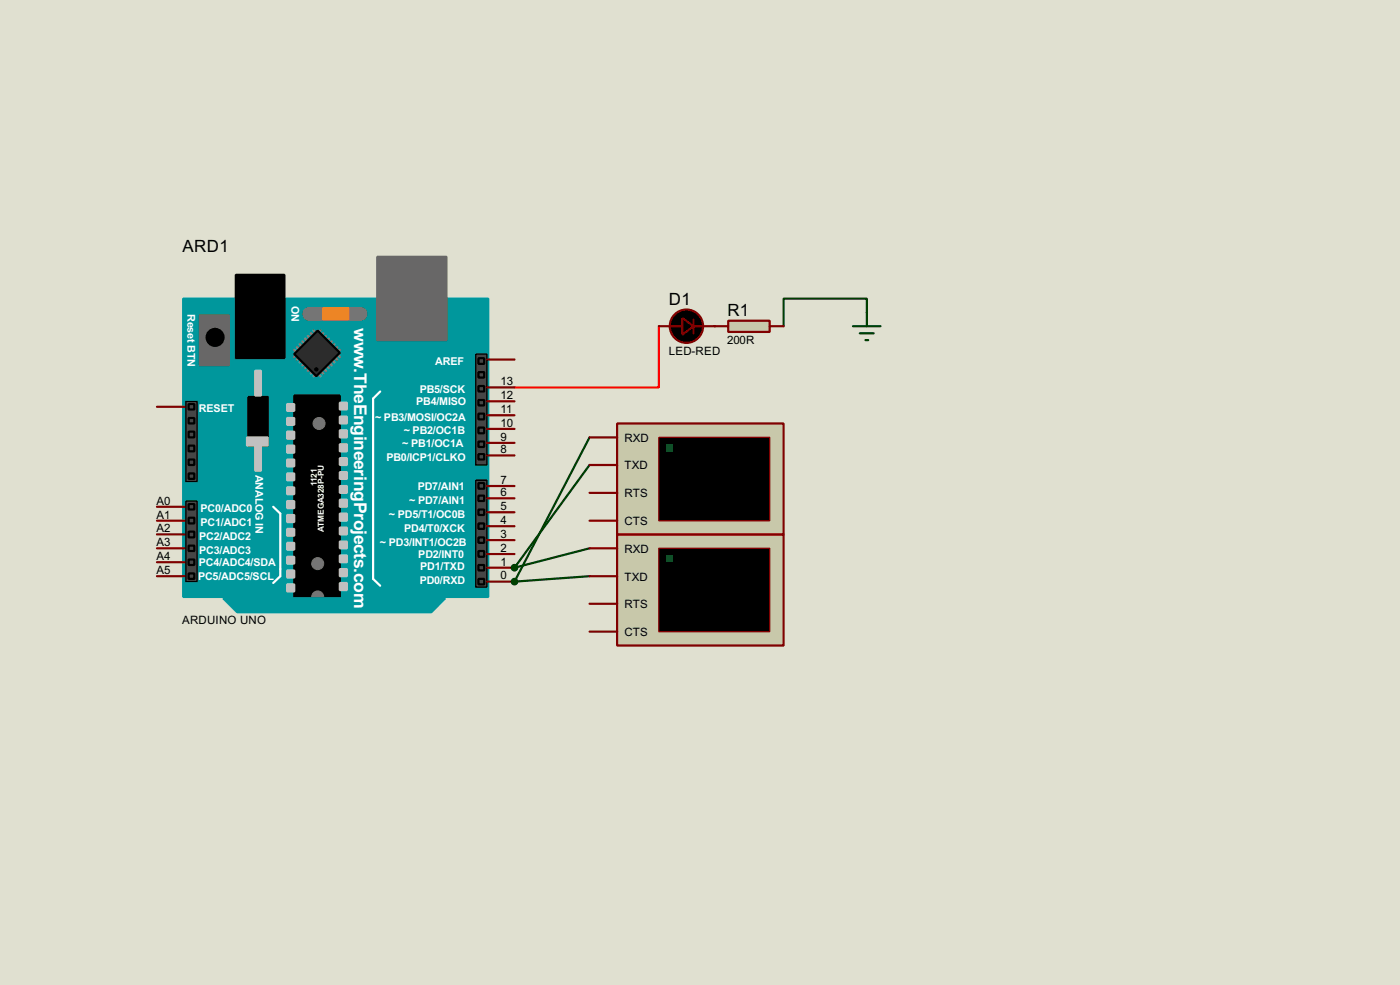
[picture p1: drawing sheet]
<svg xmlns="http://www.w3.org/2000/svg" width="256mm" height="180mm" viewBox="0 0 256 180" stroke-linecap="round" stroke-linejoin="round" font-family="sans-serif">
<path d="M0 0h256.5v180.3h-256.5z" fill="#e0e0d0"/>
<path d="M120.7 59.7v11.2h-26.4" fill="none" stroke="#f00" stroke-width=".4"/>
<circle cx="130.9" cy="59.7" r=".2" fill="#004000"/>
<path d="M158.8 57.2v-2.5h-15.2v5M108 105.5l-13.7 1" fill="none" stroke="#004000" stroke-width=".4"/>
<circle cx="94.3" cy="106.5" r=".2" fill="#004000"/>
<path d="M108 80.1l-13.7 26.4M108 100.4l-13.7 3.5" fill="none" stroke="#004000" stroke-width=".4"/>
<circle cx="94.3" cy="103.9" r=".2" fill="#004000"/>
<path d="M108 85.1l-13.7 18.8" fill="none" stroke="#004000" stroke-width=".4"/>
<path d="M33.6 54.7h55.9v54.6h-55.9z" fill="#00979c" stroke="#00979c" stroke-width=".4"/>
<g fill="#686767" stroke="#686767" stroke-width=".4">
<path d="M69.1 47h12.7v15.3h-12.7z"/>
<path d="M36.6 57.7h5.4v9.2h-5.4z"/>
</g>
<path d="M43.2 50.3h8.9v15.3h-8.9zM45.5 72.7h3.6v8.9h-3.6zM53.9 72.4h8.4v36.9h-8.4z" fill="#000" stroke="#000" stroke-width=".4"/>
<path d="M69.7 71.7l-1.3 1.3v33l1.3 1.2M50.1 92.8l1.3 1.2v11.5l-1.3 1.2" fill="none" stroke="#fff" stroke-width=".4"/>
<g fill="#c0c0c0" stroke="#c0c0c0" stroke-width=".4">
<path d="M62.3 73.7h1.3v1.3h-1.3z"/>
<path d="M62.3 76.3h1.3v1.2h-1.3z"/>
<path d="M62.3 78.8h1.3v1.3h-1.3z"/>
<path d="M62.3 81.3h1.3v1.3h-1.3z"/>
<path d="M62.3 83.9h1.3v1.2h-1.3z"/>
<path d="M62.3 86.4h1.3v1.3h-1.3z"/>
<path d="M62.3 89h1.3v1.2h-1.3z"/>
<path d="M62.3 91.5h1.3v1.3h-1.3z"/>
<path d="M62.3 94h1.3v1.3h-1.3z"/>
<path d="M62.3 96.6h1.3v1.2h-1.3z"/>
<path d="M62.3 99.1h1.3v1.3h-1.3z"/>
<path d="M62.3 101.7h1.3v1.2h-1.3z"/>
<path d="M62.3 104.2h1.3v1.3h-1.3z"/>
<path d="M62.3 106.7h1.3v1.3h-1.3z"/>
<path d="M52.6 74h1.3v1.2h-1.3z"/>
<path d="M52.6 76.5h1.3v1.3h-1.3z"/>
<path d="M52.6 79h1.3v1.3h-1.3z"/>
<path d="M52.6 81.6h1.3v1.3h-1.3z"/>
<path d="M52.6 84.1h1.3v1.3h-1.3z"/>
<path d="M52.6 86.7h1.3v1.2h-1.3z"/>
<path d="M52.6 89.2h1.3v1.3h-1.3z"/>
<path d="M52.6 91.7h1.3v1.3h-1.3z"/>
<path d="M52.6 94.3h1.3v1.3h-1.3z"/>
<path d="M52.6 96.8h1.3v1.3h-1.3z"/>
<path d="M52.6 99.4h1.3v1.2h-1.3z"/>
<path d="M52.6 101.9h1.3v1.3h-1.3z"/>
<path d="M52.6 104.4h1.3v1.3h-1.3z"/>
<path d="M52.6 107h1.3v1.3h-1.3z"/>
<path d="M45.3 80.1h3.8v1.5h-3.8z"/>
<path d="M46.8 67.9h1v4.5h-1z"/>
<path d="M46.8 81.6h1v4.6h-1z"/>
</g>
<circle cx="39.4" cy="61.8" r="1.55" fill="#000" stroke="#000" stroke-width=".4"/>
<path d="M56.7 57.5h9.4" fill="none" stroke="#757575" stroke-width="2.6"/>
<path d="M59.2 56.4h4.6v2.1h-4.6z" fill="#ff8000" stroke="#ff8000" stroke-width=".4"/>
<g fill="none" stroke="#808080" stroke-width=".45">
<path d="M53.9 64.1l.5 .5M54.4 63.6l.5 .5M54.4 64.8l-.5 .5M54.9 63l.5 .6M54.9 65.3l-.5 .5M55.4 62.5l.5 .5M55.4 65.8l-.5 .5M55.9 62l.5 .5M55.9 66.3l-.5 .6M56.4 61.5l.6 .5M56.4 66.9l-.5 .5M57 61l.5 .5"/>
<path d="M57 67.4l-.6 .5M57.5 60.5l.5 .5M57.5 67.9l-.5 .5M58 68.4l-.5 .5M58.2 68.4l.5 .5M58.7 67.9l.5 .5M58.7 60.5l-.5 .5M59.2 67.4l.5 .5M59.2 61l-.5 .5M59.7 66.9l.6 .5M59.7 61.5l-.5 .5M60.3 66.3l.5 .6"/>
<path d="M60.3 62l-.6 .5M60.8 65.8l.5 .5M60.8 62.5l-.5 .5M61.3 65.3l.5 .5M61.3 63l-.5 .6M61.8 64.8l.5 .5M61.8 63.6l-.5 .5M62.3 64.1l-.5 .5"/>
</g>
<path d="M58.2 60.5l4.1 4.1-4.3 4.3-4.1-4.1z" fill-rule="evenodd" fill="#2c2c2c" stroke="#000" stroke-width=".4"/>
<circle cx="57.9" cy="67.6" r=".3" fill="#000" stroke="#000" stroke-width=".18"/>
<path d="M87.2 64.8h2v20.3h-2z" fill="#464646" stroke="#000" stroke-width=".25"/>
<circle cx="58.2" cy="103.2" r="1.1" fill="#757575" stroke="#757575" stroke-width=".18"/>
<g fill="#464646" stroke="#000" stroke-width=".4">
<path d="M87.7 65.6h1v1h-1z"/>
<path d="M87.7 70.7h1v1h-1z"/>
<path d="M87.7 73.2h1v1h-1z"/>
<path d="M87.7 75.7h1v1.1h-1z"/>
<path d="M87.7 78.3h1v1h-1z"/>
<path d="M87.7 80.8h1v1h-1z"/>
<path d="M87.7 68.1h1v1h-1z"/>
<path d="M87.7 83.1h1v1h-1z"/>
</g>
<g fill="#757575" stroke="#757575" stroke-width=".18">
<circle cx="58.4" cy="77.5" r="1.1"/>
<circle cx="58.2" cy="109.3" r="1.1"/>
</g>
<path d="M40.9 109.5h40.7l-2.6 2.6h-35.5z" fill-rule="evenodd" fill="#00979c" stroke="#00979c" stroke-width=".4"/>
<g fill="#464646" stroke="#000" stroke-width=".25">
<path d="M34.1 73.5h2v14.7h-2z"/>
<path d="M87.2 87.9h2v19.6h-2z"/>
<path d="M34.1 91.7h2v14.8h-2z"/>
</g>
<g fill="#464646" stroke="#000" stroke-width=".4">
<path d="M34.6 76.5h1v1h-1z"/>
<path d="M34.6 81.6h1v1h-1z"/>
<path d="M34.6 86.7h1v1h-1z"/>
<path d="M34.6 84.1h1v1h-1z"/>
<path d="M34.6 79h1v1.1h-1z"/>
<path d="M34.6 74h1v1h-1z"/>
<path d="M87.7 88.4h1v1.1h-1z"/>
<path d="M87.7 90.7h1v1h-1z"/>
<path d="M87.7 93.3h1v1h-1z"/>
<path d="M87.7 95.8h1v1h-1z"/>
<path d="M87.7 98.4h1v1h-1z"/>
<path d="M87.7 100.9h1v1h-1z"/>
<path d="M87.7 103.4h1v1h-1z"/>
<path d="M87.7 106h1v1h-1z"/>
<path d="M34.6 92.3h1v1h-1z"/>
<path d="M34.6 94.8h1v1h-1z"/>
<path d="M34.6 97.3h1v1.1h-1z"/>
<path d="M34.6 99.9h1v1h-1z"/>
<path d="M34.6 102.4h1v1h-1z"/>
<path d="M34.6 105h1v1h-1z"/>
</g>
<g fill="none" stroke="#800000" stroke-width=".4">
<path d="M28.8 74.5h5M89.2 78.5h5.1M89.2 76h5.1M89.2 73.5h5.1M89.2 70.9h5.1M89.2 65.8h5.1M28.8 97.8h5M28.8 95.3h5M28.8 92.8h5M89.2 98.9h5.1M89.2 96.3h5.1M89.2 93.8h5.1"/>
<path d="M89.2 91.2h5.1M89.2 89h5.1M89.2 83.4h5.1M89.2 81.1h5.1M28.8 105.5h5M28.8 102.9h5M28.8 100.4h5M89.2 106.5h5.1M89.2 103.9h5.1M89.2 101.4h5.1"/>
</g>
<path d="M133.4 58.7h7.6v2.1h-7.6z" fill="#c8c8aa" stroke="#800000" stroke-width=".4"/>
<path d="M120.7 59.7h4.3M127.1 59.7h6.3M127.1 58.5v2.5M141 59.7h2.6" fill="none" stroke="#800000" stroke-width=".4"/>
<g fill="#000" stroke="#800000" stroke-width=".4">
<path d="M125 58.2l2.1 1.5-2.1 1.6z"/>
<circle cx="125.7" cy="59.7" r="3.1"/>
</g>
<path d="M156.3 59.7h5M158.8 57.2v2.5M157.5 61h2.6M158.6 62.3h.5" fill="none" stroke="#004000" stroke-width=".4"/>
<path d="M113.1 97.8h30.5v20.4h-30.5z" fill="#c8c8aa" stroke="#800000" stroke-width=".4"/>
<path d="M120.7 100.4h20.3v15.2h-20.3z" fill="#000" stroke="#800000" stroke-width=".25"/>
<path d="M122 101.7h1.2v1.2h-1.2z" fill="#0f0"/>
<path d="M108 100.4h5.1M108 110.5h5.1M108 105.5h5.1M108 115.6h5.1" fill="none" stroke="#800000" stroke-width=".4"/>
<path d="M113.1 77.5h30.5v20.3h-30.5z" fill="#c8c8aa" stroke="#800000" stroke-width=".4"/>
<path d="M120.7 80.1h20.3v15.2h-20.3z" fill="#000" stroke="#800000" stroke-width=".25"/>
<path d="M122 81.3h1.2v1.3h-1.2z" fill="#0f0"/>
<path d="M108 80.1h5.1M108 90.2h5.1M108 85.1h5.1M108 95.3h5.1" fill="none" stroke="#800000" stroke-width=".4"/>
<g fill="#004000" stroke="#004000" stroke-width=".4">
<circle cx="94.2" cy="106.5" r=".5"/>
<circle cx="94.2" cy="103.9" r=".5"/>
</g>
<g font-size="3.6" fill="#fff">
<text x="64.9" y="60.1" transform="rotate(90 64.9 60.1)">w</text>
<text x="64.9" y="67.4" transform="rotate(90 64.9 67.4)">.TheEngineeringProjects.com</text>
</g>
<g font-size="3.5">
<text x="33.4" y="46.2">ARD1</text>
<text x="122.6" y="55.9">D1</text>
<text x="133.3" y="57.9">R1</text>
</g>
<g font-size="2.4">
<text x="122.5" y="64.9">LED-RED</text>
<text x="133.2" y="63">200R</text>
<text x="91.7" y="70.5">13</text>
<text x="91.7" y="75.6">11</text>
<text x="91.7" y="73">12</text>
<text x="91.7" y="82.9">8</text>
<text x="91.7" y="80.7">9</text>
<text x="91.7" y="78.1">10</text>
<text x="114.4" y="80.8">RXD</text>
<text x="91.7" y="88.5">7</text>
<text x="114.4" y="85.9">TXD</text>
<text x="28.7" y="94.9">A1</text>
<text x="28.7" y="92.4">A0</text>
<text x="91.7" y="95.9">4</text>
<text x="91.7" y="93.4">5</text>
<text x="91.7" y="90.8">6</text>
<text x="114.4" y="91">RTS</text>
<text x="28.7" y="100">A3</text>
<text x="28.7" y="97.4">A2</text>
<text x="91.7" y="101">2</text>
<text x="91.7" y="98.5">3</text>
<text x="114.4" y="101.2">RXD</text>
<text x="114.4" y="96.1">CTS</text>
<text x="28.7" y="105.1">A5</text>
<text x="28.7" y="102.5">A4</text>
<text x="91.7" y="106.1">0</text>
<text x="91.7" y="103.5">1</text>
<text x="114.4" y="106.3">TXD</text>
<text x="114.4" y="111.3">RTS</text>
<text x="33.4" y="114.3">ARDUINO UNO</text>
<text x="114.4" y="116.4">CTS</text>
</g>
<g font-size="2.2" fill="#fff">
<text x="34.4" y="57.5" transform="rotate(90 34.4 57.5)">Reset BTN</text>
<text x="53.4" y="56" transform="rotate(90 53.4 56)">ON</text>
<text x="76.9" y="71.9">PB5/SCK</text>
<text x="79.7" y="66.8">AREF</text>
<text x="36.4" y="75.5">RESET</text>
<text x="68.7" y="77">~ PB3/MOSI/OC2A</text>
<text x="76.2" y="74.2">PB4/MISO</text>
<text x="73.7" y="81.8">~ PB1/OC1A</text>
<text x="74" y="79.5">~ PB2/OC1B</text>
<text x="46.8" y="86.9" transform="rotate(90 46.8 86.9)">ANALOG IN</text>
<text x="70.8" y="84.3">PB0/ICP1/CLKO</text>
<text x="76.5" y="89.7">PD7/AIN1</text>
<text x="36.7" y="93.8">PC0/ADC0</text>
<text x="71.3" y="94.8">~ PD5/T1/OC0B</text>
<text x="75" y="92.2">~ PD7/AIN1</text>
<text x="36.5" y="101.4">PC3/ADC3</text>
<text x="36.5" y="98.8">PC2/ADC2</text>
<text x="36.7" y="96.3">PC1/ADC1</text>
<text x="69.6" y="99.9">~ PD3/INT1/OC2B</text>
<text x="74" y="97.3">PD4/T0/XCK</text>
<text x="36.3" y="106.2">PC5/ADC5/SCL</text>
<text x="36.4" y="103.7">PC4/ADC4/SDA</text>
<text x="76.6" y="102.2">PD2/INT0</text>
<text x="76.9" y="107">PD0/RXD</text>
<text x="77" y="104.4">PD1/TXD</text>
</g>
<g font-size="1.7" fill="#fff">
<text x="58" y="88.9" transform="rotate(-90 58 88.9)">1121</text>
<text x="59.3" y="97.4" transform="rotate(-90 59.3 97.4)">ATMEGA328P-PU</text>
</g>
</svg>
